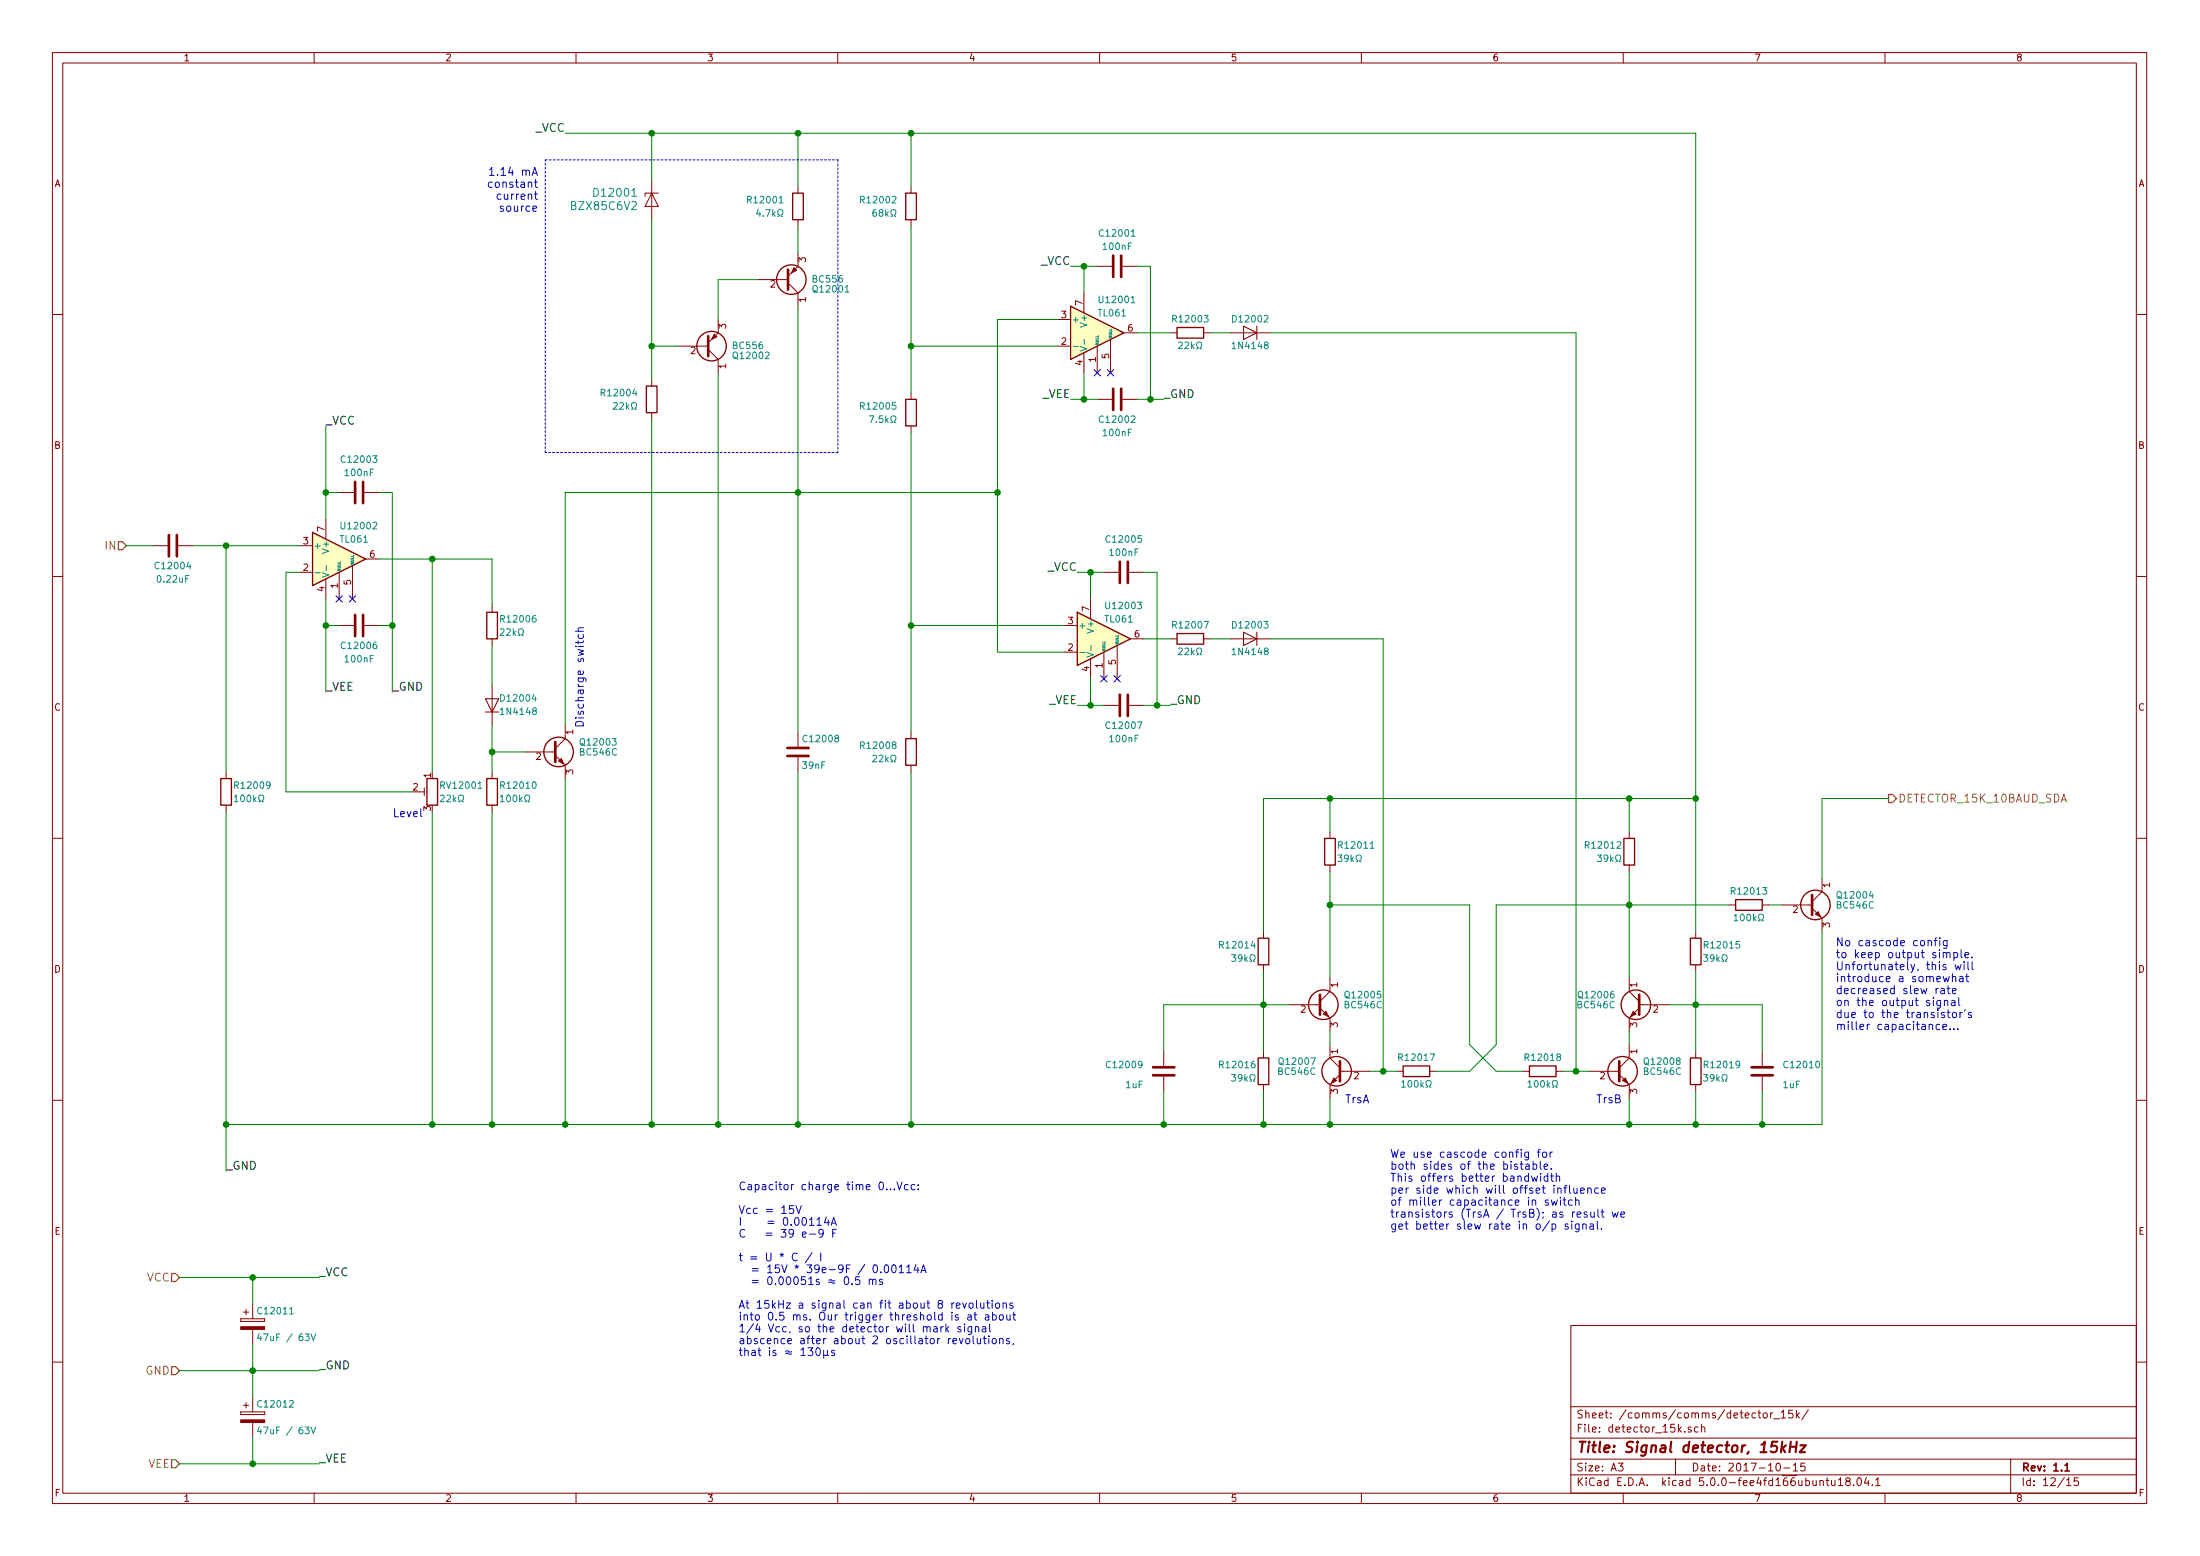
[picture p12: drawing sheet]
EESchema Schematic File Version 4
LIBS:controller-cache
EELAYER 26 0
EELAYER END
$Descr A3 16535 11693
encoding utf-8
Sheet 12 15
Title "Signal detector, 15kHz"
Date "2017-10-15"
Rev "1.1"
Comp ""
Comment1 ""
Comment2 ""
Comment3 ""
Comment4 ""
$EndDescr
$Comp
L Amplifier_Operational:TL061 U12002
U 1 1
P 2550 4200
F 0 "U12002" H 2550 4450 50  0000 L CNN
F 1 "TL061" H 2550 4350 50  0000 L CNN
F 2 "Housings_SOIC:SOIC-8-1EP_3.9x4.9mm_Pitch1.27mm" H 2600 4250 50  0001 C CNN
F 3 "" H 2700 4350 50  0001 C CNN
	1    2550 4200
	1    0    0    -1  
$EndComp
$Comp
L device:R R12009
U 1 1
P 1700 5950
F 0 "R12009" H 1750 6000 50  0000 L CNN
F 1 "100kΩ" H 1750 5900 50  0000 L CNN
F 2 "Resistors_SMD:R_0805_HandSoldering" V 1630 5950 50  0001 C CNN
F 3 "" H 1700 5950 50  0001 C CNN
	1    1700 5950
	1    0    0    -1  
$EndComp
$Comp
L Device:C C12004
U 1 1
P 1300 4100
F 0 "C12004" V 1450 4100 50  0000 C CNN
F 1 "0.22uF" V 1550 4100 50  0000 C CNN
F 2 "Capacitors_SMD:C_0805_HandSoldering" H 1338 3950 50  0001 C CNN
F 3 "" H 1300 4100 50  0001 C CNN
	1    1300 4100
	0    1    1    0   
$EndComp
$Comp
L device:POT_TRIM RV12001
U 1 1
P 3250 5950
F 0 "RV12001" H 3200 6000 50  0000 R CNN
F 1 "22kΩ" H 3200 5900 50  0000 R CNN
F 2 "Potentiometers:Potentiometer_Trimmer_Bourns_3296W" H 3250 5950 50  0001 C CNN
F 3 "" H 3250 5950 50  0001 C CNN
	1    3250 5950
	-1   0    0    -1  
$EndComp
Wire Wire Line
	2850 4200 3250 4200
Wire Wire Line
	3250 4200 3250 5800
Wire Wire Line
	3100 5950 2150 5950
Wire Wire Line
	2150 5950 2150 4300
Wire Wire Line
	2150 4300 2250 4300
Wire Wire Line
	1450 4100 1700 4100
Wire Wire Line
	1700 5800 1700 4100
Connection ~ 1700 4100
NoConn ~ 2550 4500
NoConn ~ 2650 4500
$Comp
L Device:C C12006
U 1 1
P 2700 4700
F 0 "C12006" V 2850 4700 50  0000 C CNN
F 1 "100nF" V 2950 4700 50  0000 C CNN
F 2 "Capacitors_SMD:C_1206_HandSoldering" H 2738 4550 50  0001 C CNN
F 3 "" H 2700 4700 50  0001 C CNN
	1    2700 4700
	0    1    1    0   
$EndComp
$Comp
L Device:C C12003
U 1 1
P 2700 3700
F 0 "C12003" V 2450 3700 50  0000 C CNN
F 1 "100nF" V 2550 3700 50  0000 C CNN
F 2 "Capacitors_SMD:C_1206_HandSoldering" H 2738 3550 50  0001 C CNN
F 3 "" H 2700 3700 50  0001 C CNN
	1    2700 3700
	0    1    1    0   
$EndComp
Wire Wire Line
	2450 3200 2450 3700
Wire Wire Line
	2450 3700 2550 3700
Wire Wire Line
	2550 4700 2450 4700
Wire Wire Line
	2450 4500 2450 4700
Wire Wire Line
	2850 3700 2950 3700
Wire Wire Line
	2950 3700 2950 4700
Wire Wire Line
	2950 4700 2850 4700
Connection ~ 2950 4700
Text Label 2950 5200 0    60   ~ 0
_GND
$Comp
L device:R R12006
U 1 1
P 3700 4700
F 0 "R12006" H 3750 4750 50  0000 L CNN
F 1 "22kΩ" H 3750 4650 50  0000 L CNN
F 2 "Resistors_SMD:R_0603_HandSoldering" V 3630 4700 50  0001 C CNN
F 3 "" H 3700 4700 50  0001 C CNN
	1    3700 4700
	1    0    0    -1  
$EndComp
Connection ~ 3250 4200
Connection ~ 2450 4700
Connection ~ 2450 3700
Text Label 2450 3200 0    60   ~ 0
_VCC
Text Label 2450 5200 0    60   ~ 0
_VEE
$Comp
L diode:1N4148 D12004
U 1 1
P 3700 5300
F 0 "D12004" V 3750 5350 50  0000 L CNN
F 1 "1N4148" V 3650 5350 50  0000 L CNN
F 2 "Diodes_SMD:D_SOD-123" H 3700 5125 50  0001 C CNN
F 3 "" H 3700 5300 50  0001 C CNN
	1    3700 5300
	0    1    -1   0   
$EndComp
$Comp
L device:R R12010
U 1 1
P 3700 5950
F 0 "R12010" H 3750 6000 50  0000 L CNN
F 1 "100kΩ" H 3750 5900 50  0000 L CNN
F 2 "Resistors_SMD:R_0805_HandSoldering" V 3630 5950 50  0001 C CNN
F 3 "" H 3700 5950 50  0001 C CNN
	1    3700 5950
	1    0    0    -1  
$EndComp
$Comp
L Transistor_BJT:BC546 Q12003
U 1 1
P 4150 5650
F 0 "Q12003" H 4350 5725 50  0000 L CNN
F 1 "BC546C" H 4350 5650 50  0000 L CNN
F 2 "TO_SOT_Packages_THT:TO-92_Inline_Wide" H 4350 5575 50  0001 L CIN
F 3 "" H 4150 5650 50  0001 L CNN
	1    4150 5650
	1    0    0    -1  
$EndComp
Wire Wire Line
	3700 4200 3700 4550
Wire Wire Line
	3700 4850 3700 5150
Wire Wire Line
	3700 5450 3700 5650
Connection ~ 3700 5650
$Comp
L fan-controller_parts:BZX85xx D12001
U 1 1
P 4900 1450
F 0 "D12001" V 4900 1550 60  0000 L CNN
F 1 "BZX85C6V2" V 4800 1550 60  0000 L CNN
F 2 "Diodes_THT:D_DO-41_SOD81_P7.62mm_Horizontal" H 4900 1450 60  0001 C CNN
F 3 "" H 4900 1450 60  0000 C CNN
	1    4900 1450
	0    -1   -1   0   
$EndComp
$Comp
L device:R R12004
U 1 1
P 4900 3000
F 0 "R12004" H 4800 3050 50  0000 R CNN
F 1 "22kΩ" H 4800 2950 50  0000 R CNN
F 2 "Resistors_SMD:R_0603_HandSoldering" V 4830 3000 50  0001 C CNN
F 3 "" H 4900 3000 50  0001 C CNN
	1    4900 3000
	1    0    0    -1  
$EndComp
$Comp
L Transistor_BJT:BC556 Q12002
U 1 1
P 5300 2600
F 0 "Q12002" H 5500 2675 50  0000 L CNN
F 1 "BC556" H 5500 2600 50  0000 L CNN
F 2 "TO_SOT_Packages_THT:TO-92_Inline_Wide" H 5500 2525 50  0001 L CIN
F 3 "" H 5300 2600 50  0001 L CNN
	1    5300 2600
	1    0    0    1   
$EndComp
Wire Wire Line
	4900 1650 4900 2600
Wire Wire Line
	5100 2600 4900 2600
Connection ~ 4900 2600
$Comp
L Transistor_BJT:BC556 Q12001
U 1 1
P 5900 2100
F 0 "Q12001" H 6100 2175 50  0000 L CNN
F 1 "BC556" H 6100 2100 50  0000 L CNN
F 2 "TO_SOT_Packages_THT:TO-92_Inline_Wide" H 6100 2025 50  0001 L CIN
F 3 "" H 5900 2100 50  0001 L CNN
	1    5900 2100
	1    0    0    1   
$EndComp
$Comp
L device:R R12001
U 1 1
P 6000 1550
F 0 "R12001" H 5900 1600 50  0000 R CNN
F 1 "4.7kΩ" H 5900 1500 50  0000 R CNN
F 2 "Resistors_SMD:R_0805_HandSoldering" V 5930 1550 50  0001 C CNN
F 3 "" H 6000 1550 50  0001 C CNN
	1    6000 1550
	1    0    0    -1  
$EndComp
Wire Wire Line
	1700 6100 1700 8450
Wire Wire Line
	3250 6100 3250 8450
Wire Wire Line
	1700 8450 3250 8450
Connection ~ 1700 8450
Wire Wire Line
	3700 8450 3700 6100
Connection ~ 3250 8450
Wire Wire Line
	4250 8450 4250 5850
Connection ~ 3700 8450
Wire Wire Line
	4900 8450 4900 3150
Connection ~ 4250 8450
Connection ~ 4900 8450
$Comp
L Device:C C12008
U 1 1
P 6000 5650
F 0 "C12008" H 6025 5750 50  0000 L CNN
F 1 "39nF" H 6025 5550 50  0000 L CNN
F 2 "Capacitors_SMD:C_0805_HandSoldering" H 6038 5500 50  0001 C CNN
F 3 "" H 6000 5650 50  0001 C CNN
	1    6000 5650
	1    0    0    -1  
$EndComp
Wire Wire Line
	5400 2400 5400 2100
Wire Wire Line
	5400 2100 5700 2100
Wire Wire Line
	6000 1700 6000 1900
Wire Wire Line
	6000 2300 6000 3700
Wire Wire Line
	5400 8450 5400 2800
Wire Wire Line
	4250 5450 4250 3700
Wire Wire Line
	4250 3700 6000 3700
Connection ~ 6000 3700
Wire Wire Line
	6000 8450 6000 5800
Connection ~ 5400 8450
Wire Wire Line
	4900 1350 4900 1000
Wire Wire Line
	4250 1000 4900 1000
Wire Wire Line
	6000 1000 6000 1400
Connection ~ 4900 1000
Text Label 4250 1000 2    60   ~ 0
_VCC
Text Label 1700 8800 0    60   ~ 0
_GND
$Comp
L device:R R12002
U 1 1
P 6850 1550
F 0 "R12002" H 6750 1600 50  0000 R CNN
F 1 "68kΩ" H 6750 1500 50  0000 R CNN
F 2 "Resistors_SMD:R_0603_HandSoldering" V 6780 1550 50  0001 C CNN
F 3 "" H 6850 1550 50  0001 C CNN
	1    6850 1550
	1    0    0    -1  
$EndComp
$Comp
L device:R R12005
U 1 1
P 6850 3100
F 0 "R12005" H 6750 3150 50  0000 R CNN
F 1 "7.5kΩ" H 6750 3050 50  0000 R CNN
F 2 "Resistors_SMD:R_0603_HandSoldering" V 6780 3100 50  0001 C CNN
F 3 "" H 6850 3100 50  0001 C CNN
	1    6850 3100
	1    0    0    -1  
$EndComp
$Comp
L device:R R12008
U 1 1
P 6850 5650
F 0 "R12008" H 6750 5700 50  0000 R CNN
F 1 "22kΩ" H 6750 5600 50  0000 R CNN
F 2 "Resistors_SMD:R_0603_HandSoldering" V 6780 5650 50  0001 C CNN
F 3 "" H 6850 5650 50  0001 C CNN
	1    6850 5650
	1    0    0    -1  
$EndComp
Wire Wire Line
	6850 1000 6850 1400
Connection ~ 6000 1000
Wire Wire Line
	6850 3250 6850 4700
Wire Wire Line
	6850 8450 6850 5800
Connection ~ 6000 8450
Connection ~ 6850 4700
Wire Wire Line
	7500 2400 7500 3700
Connection ~ 7500 3700
$Comp
L Amplifier_Operational:TL061 U12001
U 1 1
P 8250 2500
F 0 "U12001" H 8250 2750 50  0000 L CNN
F 1 "TL061" H 8250 2650 50  0000 L CNN
F 2 "Housings_SOIC:SOIC-8-1EP_3.9x4.9mm_Pitch1.27mm" H 8300 2550 50  0001 C CNN
F 3 "" H 8400 2650 50  0001 C CNN
	1    8250 2500
	1    0    0    -1  
$EndComp
NoConn ~ 8250 2800
NoConn ~ 8350 2800
$Comp
L Device:C C12002
U 1 1
P 8400 3000
F 0 "C12002" V 8550 3000 50  0000 C CNN
F 1 "100nF" V 8650 3000 50  0000 C CNN
F 2 "Capacitors_SMD:C_1206_HandSoldering" H 8438 2850 50  0001 C CNN
F 3 "" H 8400 3000 50  0001 C CNN
	1    8400 3000
	0    1    1    0   
$EndComp
$Comp
L Device:C C12001
U 1 1
P 8400 2000
F 0 "C12001" V 8150 2000 50  0000 C CNN
F 1 "100nF" V 8250 2000 50  0000 C CNN
F 2 "Capacitors_SMD:C_1206_HandSoldering" H 8438 1850 50  0001 C CNN
F 3 "" H 8400 2000 50  0001 C CNN
	1    8400 2000
	0    1    1    0   
$EndComp
Wire Wire Line
	8050 2000 8150 2000
Wire Wire Line
	8150 2000 8150 2200
Wire Wire Line
	8050 3000 8150 3000
Wire Wire Line
	8150 3000 8150 2800
Wire Wire Line
	8550 2000 8650 2000
Wire Wire Line
	8650 2000 8650 3000
Wire Wire Line
	8550 3000 8650 3000
Connection ~ 8650 3000
Text Label 8750 3000 0    60   ~ 0
_GND
Connection ~ 8150 3000
Connection ~ 8150 2000
Text Label 8050 2000 2    60   ~ 0
_VCC
Text Label 8050 3000 2    60   ~ 0
_VEE
$Comp
L Amplifier_Operational:TL061 U12003
U 1 1
P 8300 4800
F 0 "U12003" H 8300 5050 50  0000 L CNN
F 1 "TL061" H 8300 4950 50  0000 L CNN
F 2 "Housings_SOIC:SOIC-8-1EP_3.9x4.9mm_Pitch1.27mm" H 8350 4850 50  0001 C CNN
F 3 "" H 8450 4950 50  0001 C CNN
	1    8300 4800
	1    0    0    -1  
$EndComp
NoConn ~ 8300 5100
NoConn ~ 8400 5100
$Comp
L Device:C C12007
U 1 1
P 8450 5300
F 0 "C12007" V 8600 5300 50  0000 C CNN
F 1 "100nF" V 8700 5300 50  0000 C CNN
F 2 "Capacitors_SMD:C_1206_HandSoldering" H 8488 5150 50  0001 C CNN
F 3 "" H 8450 5300 50  0001 C CNN
	1    8450 5300
	0    1    1    0   
$EndComp
$Comp
L Device:C C12005
U 1 1
P 8450 4300
F 0 "C12005" V 8200 4300 50  0000 C CNN
F 1 "100nF" V 8300 4300 50  0000 C CNN
F 2 "Capacitors_SMD:C_1206_HandSoldering" H 8488 4150 50  0001 C CNN
F 3 "" H 8450 4300 50  0001 C CNN
	1    8450 4300
	0    1    1    0   
$EndComp
Wire Wire Line
	8100 4300 8200 4300
Wire Wire Line
	8200 4300 8200 4500
Wire Wire Line
	8100 5300 8200 5300
Wire Wire Line
	8200 5300 8200 5100
Wire Wire Line
	8600 4300 8700 4300
Wire Wire Line
	8700 4300 8700 5300
Wire Wire Line
	8600 5300 8700 5300
Connection ~ 8700 5300
Text Label 8800 5300 0    60   ~ 0
_GND
Connection ~ 8200 5300
Connection ~ 8200 4300
Text Label 8100 4300 2    60   ~ 0
_VCC
Text Label 8100 5300 2    60   ~ 0
_VEE
Wire Wire Line
	7950 2400 7500 2400
Wire Wire Line
	7500 4900 8000 4900
Wire Wire Line
	6850 1700 6850 2600
Wire Wire Line
	7950 2600 6850 2600
Connection ~ 6850 2600
Wire Wire Line
	8000 4700 6850 4700
Text HLabel 1350 9600 0    60   Input ~ 0
VCC
Text HLabel 1350 11000 0    60   Input ~ 0
VEE
Text HLabel 1350 10300 0    60   Input ~ 0
GND
$Comp
L Device:CP C12011
U 1 1
P 1900 9950
F 0 "C12011" H 1925 10050 50  0000 L CNN
F 1 "47uF / 63V" H 1925 9850 50  0000 L CNN
F 2 "Capacitors_THT:CP_Radial_D8.0mm_P5.00mm" H 1938 9800 50  0001 C CNN
F 3 "" H 1900 9950 50  0001 C CNN
	1    1900 9950
	1    0    0    -1  
$EndComp
$Comp
L Device:CP C12012
U 1 1
P 1900 10650
F 0 "C12012" H 1925 10750 50  0000 L CNN
F 1 "47uF / 63V" H 1925 10550 50  0000 L CNN
F 2 "Capacitors_THT:CP_Radial_D8.0mm_P5.00mm" H 1938 10500 50  0001 C CNN
F 3 "" H 1900 10650 50  0001 C CNN
	1    1900 10650
	1    0    0    -1  
$EndComp
Text Label 2400 11000 0    60   ~ 0
_VEE
Text Label 2400 10300 0    60   ~ 0
_GND
Text Label 2400 9600 0    60   ~ 0
_VCC
Wire Wire Line
	1900 10100 1900 10300
Wire Wire Line
	1350 9600 1900 9600
Wire Wire Line
	1900 9600 1900 9800
Wire Wire Line
	1900 10800 1900 11000
Wire Wire Line
	1350 11000 1900 11000
Wire Wire Line
	1350 10300 1900 10300
Connection ~ 1900 10300
Connection ~ 1900 9600
Connection ~ 1900 11000
Text HLabel 950  4100 0    60   Input ~ 0
IN
Wire Wire Line
	950  4100 1150 4100
Text HLabel 14200 6000 2    60   Output ~ 0
DETECTOR_15K_10BAUD_SDA
Wire Wire Line
	3700 5650 3950 5650
$Comp
L device:R R12007
U 1 1
P 8950 4800
F 0 "R12007" V 9050 4800 50  0000 C CNN
F 1 "22kΩ" V 8850 4800 50  0000 C CNN
F 2 "Resistors_SMD:R_0603_HandSoldering" V 8880 4800 50  0001 C CNN
F 3 "" H 8950 4800 50  0001 C CNN
	1    8950 4800
	0    -1   -1   0   
$EndComp
$Comp
L diode:1N4148 D12003
U 1 1
P 9400 4800
F 0 "D12003" H 9400 4700 50  0000 C CNN
F 1 "1N4148" H 9400 4900 50  0000 C CNN
F 2 "Diodes_SMD:D_SOD-123" H 9400 4625 50  0001 C CNN
F 3 "" H 9400 4800 50  0001 C CNN
	1    9400 4800
	-1   0    0    1   
$EndComp
$Comp
L Transistor_BJT:BC546 Q12005
U 1 1
P 9900 7550
F 0 "Q12005" H 10100 7625 50  0000 L CNN
F 1 "BC546C" H 10100 7550 50  0000 L CNN
F 2 "TO_SOT_Packages_THT:TO-92_Inline_Wide" H 10100 7475 50  0001 L CIN
F 3 "" H 9900 7550 50  0001 L CNN
	1    9900 7550
	1    0    0    -1  
$EndComp
$Comp
L Transistor_BJT:BC546 Q12007
U 1 1
P 10100 8050
F 0 "Q12007" H 10300 8125 50  0000 L CNN
F 1 "BC546C" H 10300 8050 50  0000 L CNN
F 2 "TO_SOT_Packages_THT:TO-92_Inline_Wide" H 10300 7975 50  0001 L CIN
F 3 "" H 10100 8050 50  0001 L CNN
	1    10100 8050
	-1   0    0    -1  
$EndComp
Wire Wire Line
	10000 7750 10000 7850
Wire Wire Line
	10000 8450 10000 8250
Connection ~ 6850 8450
$Comp
L device:R R12011
U 1 1
P 10000 6400
F 0 "R12011" H 10050 6450 50  0000 L CNN
F 1 "39kΩ" H 10050 6350 50  0000 L CNN
F 2 "Resistors_SMD:R_0603_HandSoldering" V 9930 6400 50  0001 C CNN
F 3 "" H 10000 6400 50  0001 C CNN
	1    10000 6400
	1    0    0    -1  
$EndComp
Wire Wire Line
	10000 6550 10000 6800
$Comp
L device:R R12014
U 1 1
P 9500 7150
F 0 "R12014" H 9450 7200 50  0000 R CNN
F 1 "39kΩ" H 9450 7100 50  0000 R CNN
F 2 "Resistors_SMD:R_0603_HandSoldering" V 9430 7150 50  0001 C CNN
F 3 "" H 9500 7150 50  0001 C CNN
	1    9500 7150
	1    0    0    -1  
$EndComp
$Comp
L device:R R12016
U 1 1
P 9500 8050
F 0 "R12016" H 9450 8100 50  0000 R CNN
F 1 "39kΩ" H 9450 8000 50  0000 R CNN
F 2 "Resistors_SMD:R_0603_HandSoldering" V 9430 8050 50  0001 C CNN
F 3 "" H 9500 8050 50  0001 C CNN
	1    9500 8050
	1    0    0    -1  
$EndComp
Wire Wire Line
	9500 7300 9500 7550
Wire Wire Line
	8750 7550 9500 7550
Connection ~ 9500 7550
Wire Wire Line
	9500 8200 9500 8450
Connection ~ 9500 8450
$Comp
L Transistor_BJT:BC546 Q12006
U 1 1
P 12350 7550
F 0 "Q12006" H 12550 7625 50  0000 L CNN
F 1 "BC546C" H 12550 7550 50  0000 L CNN
F 2 "TO_SOT_Packages_THT:TO-92_Inline_Wide" H 12550 7475 50  0001 L CIN
F 3 "" H 12350 7550 50  0001 L CNN
	1    12350 7550
	-1   0    0    -1  
$EndComp
$Comp
L Transistor_BJT:BC546 Q12008
U 1 1
P 12150 8050
F 0 "Q12008" H 12350 8125 50  0000 L CNN
F 1 "BC546C" H 12350 8050 50  0000 L CNN
F 2 "TO_SOT_Packages_THT:TO-92_Inline_Wide" H 12350 7975 50  0001 L CIN
F 3 "" H 12150 8050 50  0001 L CNN
	1    12150 8050
	1    0    0    -1  
$EndComp
Wire Wire Line
	12250 7750 12250 7850
Wire Wire Line
	12250 8450 12250 8250
$Comp
L device:R R12012
U 1 1
P 12250 6400
F 0 "R12012" H 12300 6450 50  0000 L CNN
F 1 "39kΩ" H 12300 6350 50  0000 L CNN
F 2 "Resistors_SMD:R_0603_HandSoldering" V 12180 6400 50  0001 C CNN
F 3 "" H 12250 6400 50  0001 C CNN
	1    12250 6400
	-1   0    0    -1  
$EndComp
Wire Wire Line
	12250 6550 12250 6800
$Comp
L device:R R12015
U 1 1
P 12750 7150
F 0 "R12015" H 12700 7200 50  0000 R CNN
F 1 "39kΩ" H 12700 7100 50  0000 R CNN
F 2 "Resistors_SMD:R_0603_HandSoldering" V 12680 7150 50  0001 C CNN
F 3 "" H 12750 7150 50  0001 C CNN
	1    12750 7150
	-1   0    0    -1  
$EndComp
$Comp
L device:R R12019
U 1 1
P 12750 8050
F 0 "R12019" H 12700 8100 50  0000 R CNN
F 1 "39kΩ" H 12700 8000 50  0000 R CNN
F 2 "Resistors_SMD:R_0603_HandSoldering" V 12680 8050 50  0001 C CNN
F 3 "" H 12750 8050 50  0001 C CNN
	1    12750 8050
	-1   0    0    -1  
$EndComp
Wire Wire Line
	12750 7300 12750 7550
Wire Wire Line
	12550 7550 12750 7550
Connection ~ 12750 7550
Wire Wire Line
	12750 8450 12750 8200
$Comp
L device:R R12017
U 1 1
P 10650 8050
F 0 "R12017" V 10750 8050 50  0000 C CNN
F 1 "100kΩ" V 10550 8050 50  0000 C CNN
F 2 "Resistors_SMD:R_0805_HandSoldering" V 10580 8050 50  0001 C CNN
F 3 "" H 10650 8050 50  0001 C CNN
	1    10650 8050
	0    -1   -1   0   
$EndComp
$Comp
L device:R R12018
U 1 1
P 11600 8050
F 0 "R12018" V 11700 8050 50  0000 C CNN
F 1 "100kΩ" V 11500 8050 50  0000 C CNN
F 2 "Resistors_SMD:R_0805_HandSoldering" V 11530 8050 50  0001 C CNN
F 3 "" H 11600 8050 50  0001 C CNN
	1    11600 8050
	0    -1   -1   0   
$EndComp
Connection ~ 10000 8450
Connection ~ 12250 8450
Connection ~ 10000 6800
Wire Wire Line
	11250 6800 12250 6800
Connection ~ 12250 6800
Wire Wire Line
	10000 6250 10000 6000
Wire Wire Line
	9500 6000 10000 6000
Wire Wire Line
	9500 6000 9500 7000
Wire Wire Line
	12250 6000 12250 6250
Wire Wire Line
	12750 1000 12750 6000
Wire Wire Line
	11750 8050 11850 8050
Wire Wire Line
	10300 8050 10400 8050
Connection ~ 12250 6000
Connection ~ 10000 6000
$Comp
L device:R R12013
U 1 1
P 13150 6800
F 0 "R12013" V 13250 6800 50  0000 C CNN
F 1 "100kΩ" V 13050 6800 50  0000 C CNN
F 2 "Resistors_SMD:R_0805_HandSoldering" V 13080 6800 50  0001 C CNN
F 3 "" H 13150 6800 50  0001 C CNN
	1    13150 6800
	0    -1   -1   0   
$EndComp
Connection ~ 6850 1000
Connection ~ 12750 6000
$Comp
L device:R R12003
U 1 1
P 8950 2500
F 0 "R12003" V 9050 2500 50  0000 C CNN
F 1 "22kΩ" V 8850 2500 50  0000 C CNN
F 2 "Resistors_SMD:R_0603_HandSoldering" V 8880 2500 50  0001 C CNN
F 3 "" H 8950 2500 50  0001 C CNN
	1    8950 2500
	0    -1   -1   0   
$EndComp
$Comp
L diode:1N4148 D12002
U 1 1
P 9400 2500
F 0 "D12002" H 9400 2400 50  0000 C CNN
F 1 "1N4148" H 9400 2600 50  0000 C CNN
F 2 "Diodes_SMD:D_SOD-123" H 9400 2325 50  0001 C CNN
F 3 "" H 9400 2500 50  0001 C CNN
	1    9400 2500
	-1   0    0    1   
$EndComp
Wire Wire Line
	10400 8050 10400 4800
Wire Wire Line
	10400 4800 9550 4800
Connection ~ 10400 8050
Wire Wire Line
	11850 8050 11850 2500
Wire Wire Line
	11850 2500 9550 2500
Connection ~ 11850 8050
Wire Wire Line
	9100 2500 9250 2500
Wire Wire Line
	8550 2500 8800 2500
Wire Wire Line
	8600 4800 8800 4800
Wire Wire Line
	9100 4800 9250 4800
$Comp
L Transistor_BJT:BC546 Q12004
U 1 1
P 13600 6800
F 0 "Q12004" H 13800 6875 50  0000 L CNN
F 1 "BC546C" H 13800 6800 50  0000 L CNN
F 2 "TO_SOT_Packages_THT:TO-92_Inline_Wide" H 13800 6725 50  0001 L CIN
F 3 "" H 13600 6800 50  0001 L CNN
	1    13600 6800
	1    0    0    -1  
$EndComp
Wire Wire Line
	13300 6800 13400 6800
Wire Wire Line
	13700 8450 13700 7000
Connection ~ 12750 8450
Wire Wire Line
	14200 6000 13700 6000
Wire Wire Line
	13700 6000 13700 6600
Wire Wire Line
	10800 8050 11050 8050
Wire Wire Line
	11050 8050 11250 7850
Wire Wire Line
	11250 7850 11250 6800
Wire Wire Line
	11450 8050 11250 8050
Wire Wire Line
	11250 8050 11050 7850
Wire Wire Line
	11050 7850 11050 6800
Wire Wire Line
	11050 6800 10000 6800
Text Notes 10450 9250 0    60   ~ 0
We use cascode config for\nboth sides of the bistable. \nThis offers better bandwidth \nper side which will offset influence\nof miller capacitance in switch \ntransistors (TrsA / TrsB); as result we \nget better slew rate in o/p signal.\n
Text Notes 10300 8300 2    60   ~ 0
TrsA
Text Notes 2950 6150 0    60   ~ 0
Level
Text Notes 4050 1600 2    60   ~ 0
1.14 mA\nconstant\ncurrent\nsource
Wire Notes Line
	4100 1200 6300 1200
Wire Notes Line
	6300 1200 6300 3400
Wire Notes Line
	6300 3400 4100 3400
Wire Notes Line
	4100 3400 4100 1200
Text Notes 4400 4700 3    60   ~ 0
Discharge switch
Text Notes 5550 10200 0    59   ~ 0
Capacitor charge time 0...Vcc:\n\nVcc = 15V\nI    = 0.00114A\nC   = 39 e-9 F\n\nt = U * C / I \n  = 15V * 39e-9F / 0.00114A\n  = 0.00051s ≈ 0.5 ms\n\nAt 15kHz a signal can fit about 8 revolutions\ninto 0.5 ms. Our trigger threshold is at about \n1/4 Vcc, so the detector will mark signal \nabscence after about 2 oscillator revolutions, \nthat is ≈ 130μs
Text Notes 13800 7750 0    60   ~ 0
No cascode config\nto keep output simple.\nUnfortunately, this will\nintroduce a somewhat \ndecreased slew rate\non the output signal \ndue to the transistor's \nmiller capacitance...
$Comp
L Device:C C12009
U 1 1
P 8750 8050
F 0 "C12009" H 8600 8100 50  0000 R CNN
F 1 "1uF" H 8600 7950 50  0000 R CNN
F 2 "Capacitors_SMD:C_1206_HandSoldering" H 8788 7900 50  0001 C CNN
F 3 "" H 8750 8050 50  0001 C CNN
	1    8750 8050
	1    0    0    -1  
$EndComp
$Comp
L Device:C C12010
U 1 1
P 13250 8050
F 0 "C12010" H 13100 8100 50  0000 R CNN
F 1 "1uF" H 13100 7950 50  0000 R CNN
F 2 "Capacitors_SMD:C_1206_HandSoldering" H 13288 7900 50  0001 C CNN
F 3 "" H 13250 8050 50  0001 C CNN
	1    13250 8050
	-1   0    0    -1  
$EndComp
Wire Wire Line
	13250 7550 13250 7900
Wire Wire Line
	13250 8200 13250 8450
Connection ~ 13250 8450
Wire Wire Line
	8750 7900 8750 7550
Wire Wire Line
	8750 8200 8750 8450
Connection ~ 8750 8450
Text Notes 12000 8300 0    60   ~ 0
TrsB
Wire Wire Line
	1700 4100 2250 4100
Wire Wire Line
	2950 4700 2950 5200
Wire Wire Line
	3250 4200 3700 4200
Wire Wire Line
	2450 4700 2450 5200
Wire Wire Line
	2450 3700 2450 3900
Wire Wire Line
	3700 5650 3700 5800
Wire Wire Line
	4900 2600 4900 2850
Wire Wire Line
	1700 8450 1700 8800
Wire Wire Line
	3250 8450 3700 8450
Wire Wire Line
	3700 8450 4250 8450
Wire Wire Line
	4250 8450 4900 8450
Wire Wire Line
	4900 8450 5400 8450
Wire Wire Line
	6000 3700 6000 5500
Wire Wire Line
	6000 3700 7500 3700
Wire Wire Line
	5400 8450 6000 8450
Wire Wire Line
	4900 1000 6000 1000
Wire Wire Line
	6000 1000 6850 1000
Wire Wire Line
	6000 8450 6850 8450
Wire Wire Line
	6850 4700 6850 5500
Wire Wire Line
	7500 3700 7500 4900
Wire Wire Line
	8650 3000 8750 3000
Wire Wire Line
	8150 3000 8250 3000
Wire Wire Line
	8150 2000 8250 2000
Wire Wire Line
	8700 5300 8800 5300
Wire Wire Line
	8200 5300 8300 5300
Wire Wire Line
	8200 4300 8300 4300
Wire Wire Line
	6850 2600 6850 2950
Wire Wire Line
	1900 10300 1900 10500
Wire Wire Line
	1900 10300 2400 10300
Wire Wire Line
	1900 9600 2400 9600
Wire Wire Line
	1900 11000 2400 11000
Wire Wire Line
	6850 8450 8750 8450
Wire Wire Line
	9500 7550 9500 7900
Wire Wire Line
	9500 7550 9700 7550
Wire Wire Line
	9500 8450 10000 8450
Wire Wire Line
	12750 7550 12750 7900
Wire Wire Line
	12750 7550 13250 7550
Wire Wire Line
	10000 8450 12250 8450
Wire Wire Line
	12250 8450 12750 8450
Wire Wire Line
	10000 6800 10000 7350
Wire Wire Line
	12250 6800 12250 7350
Wire Wire Line
	12250 6800 13000 6800
Wire Wire Line
	12250 6000 12750 6000
Wire Wire Line
	10000 6000 12250 6000
Wire Wire Line
	6850 1000 12750 1000
Wire Wire Line
	12750 6000 12750 7000
Wire Wire Line
	10400 8050 10500 8050
Wire Wire Line
	11850 8050 11950 8050
Wire Wire Line
	12750 8450 13250 8450
Wire Wire Line
	13250 8450 13700 8450
Wire Wire Line
	8750 8450 9500 8450
$EndSCHEMATC
